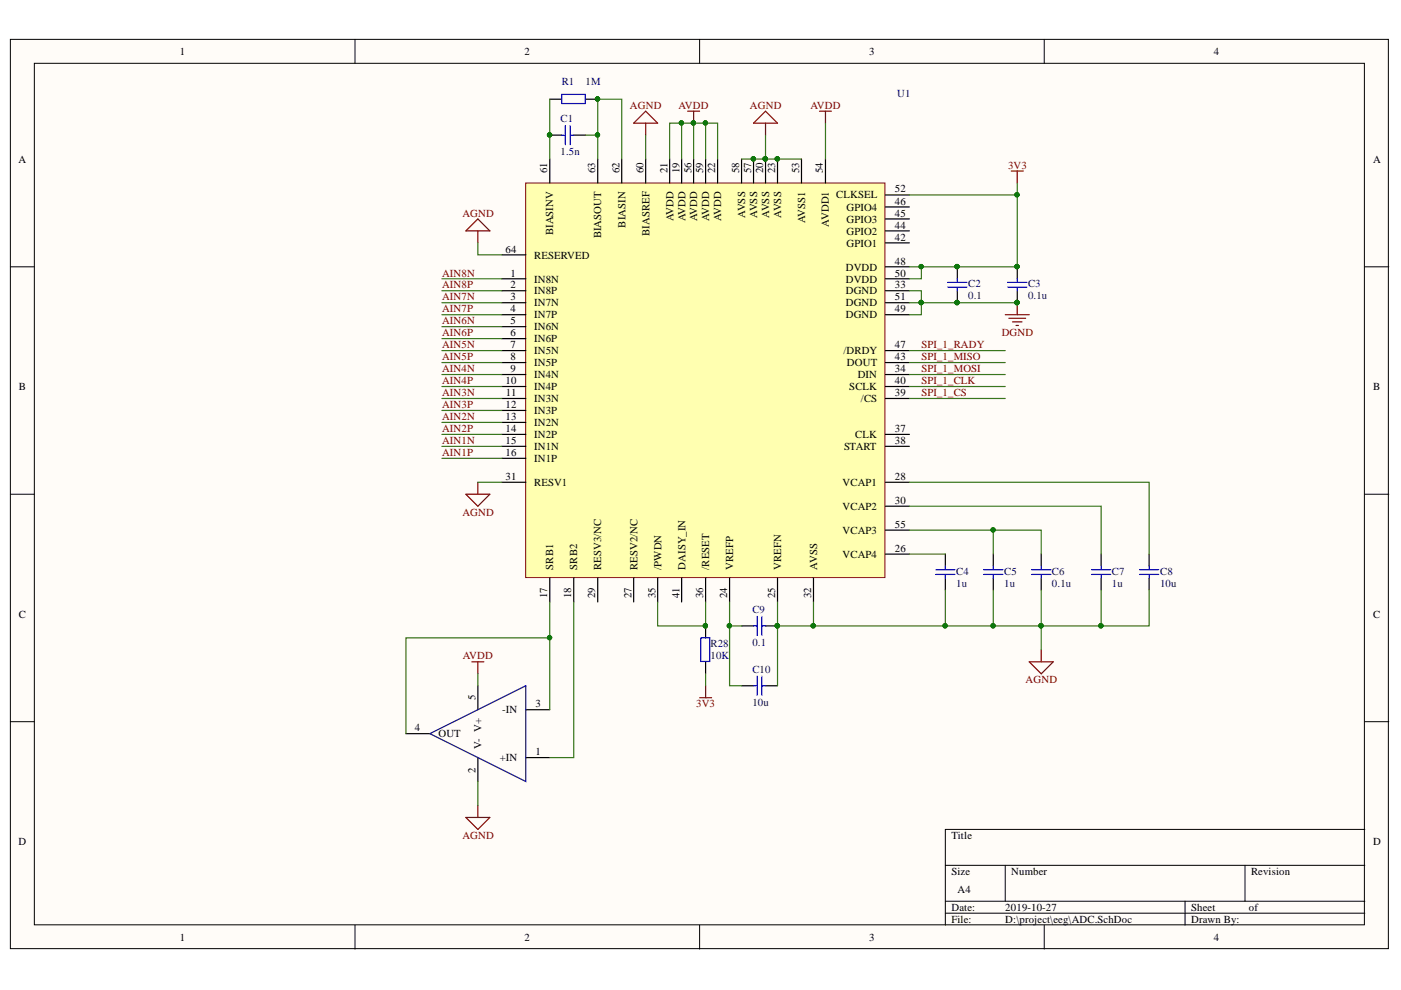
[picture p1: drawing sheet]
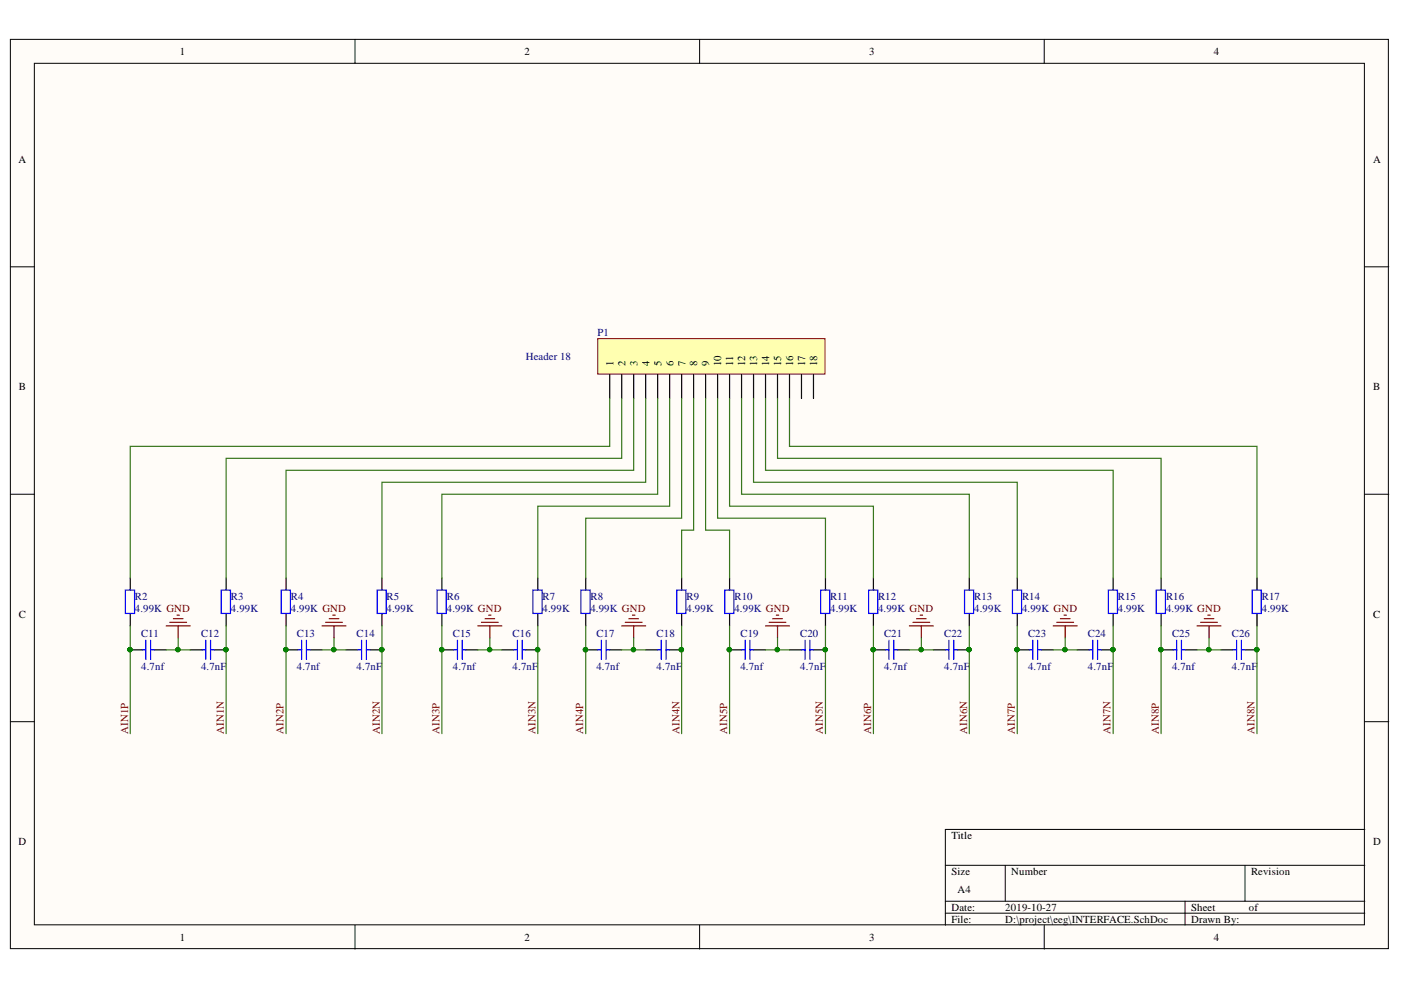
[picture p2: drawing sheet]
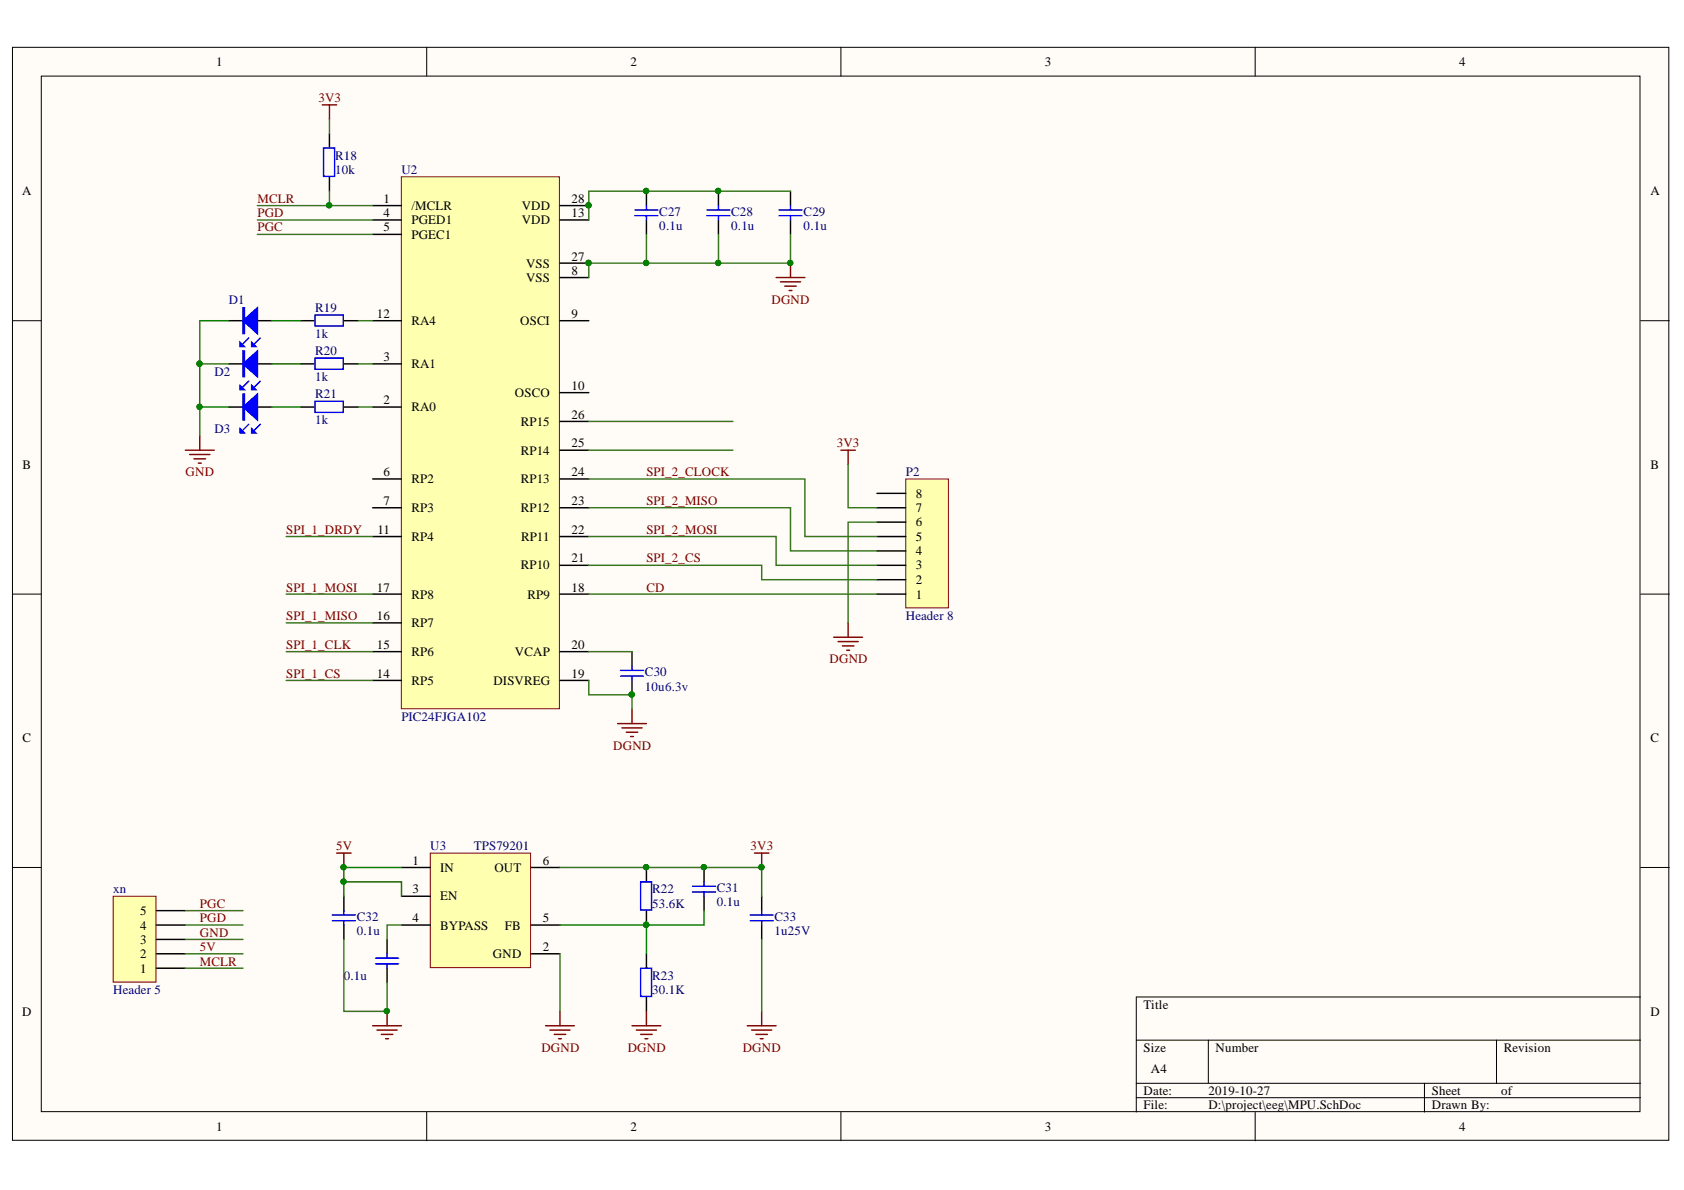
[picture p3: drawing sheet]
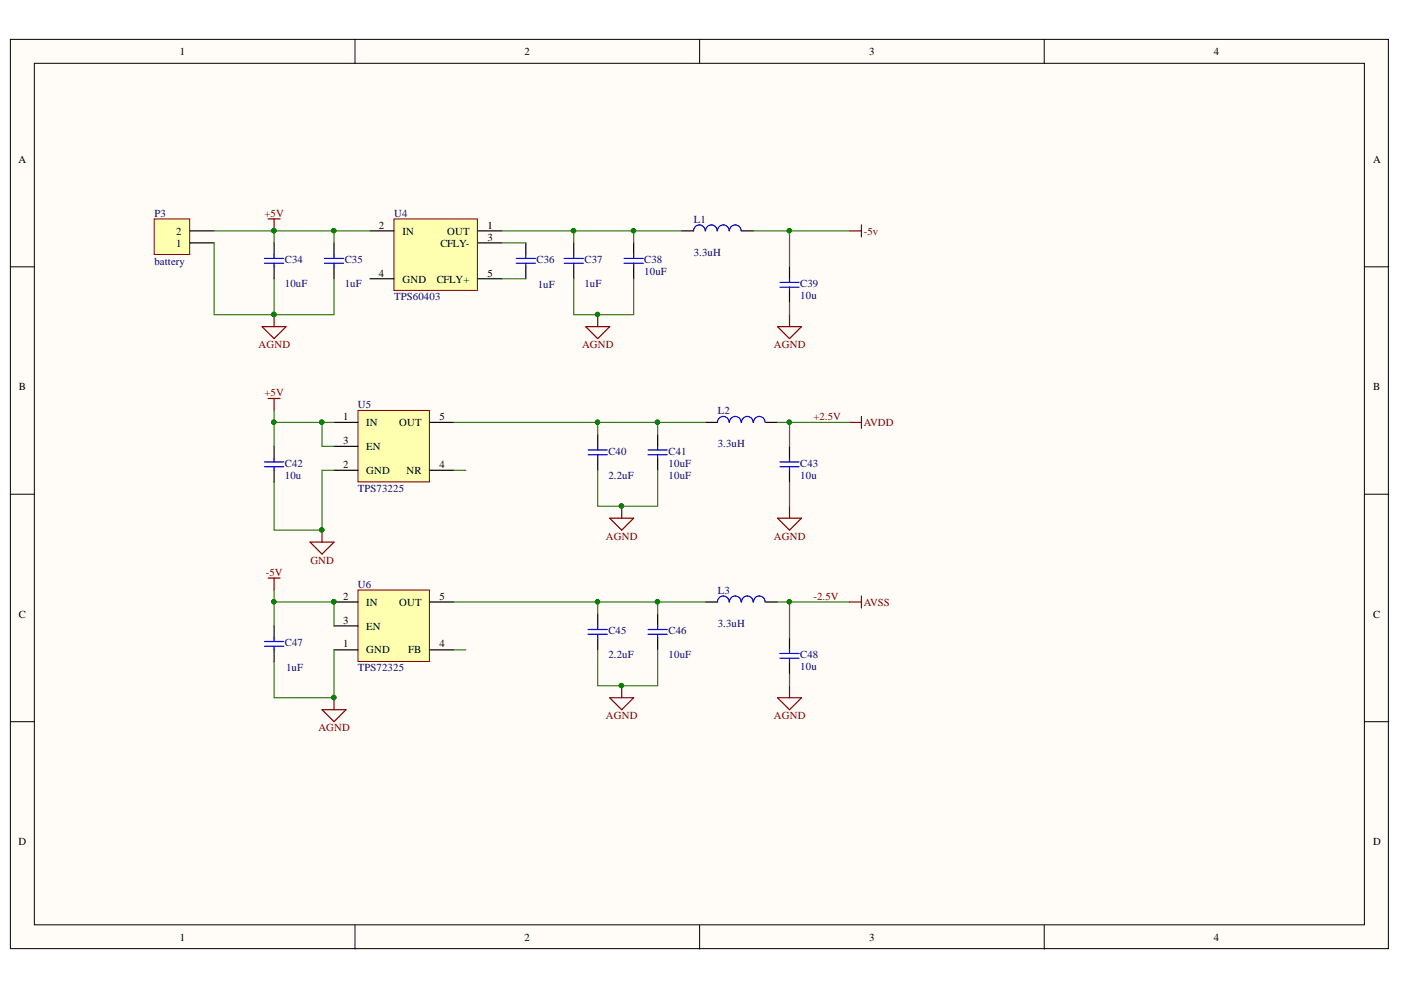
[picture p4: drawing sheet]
# Altium project EEG.PrjPCB
4 sheets, 89 parts. Net scope: global (net labels, ports and power ports of the same name join across sheets).
Sheets:
  ADC.SchDoc
  MPU.SchDoc
  INTERFACE.SchDoc
  Power.SchDoc

## Sheet ADC.SchDoc
size A4

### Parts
(Parts that share a designator on the sheet are numbered #1, #2 ... from top to bottom, then left to right.)
?#1  LTC2054MPS5  [S5]  (value not drawn)
C1  1.5n  [RAD-0.3]
C2  0.1  [CAP-C0603-H0.9mm]
C3  0.1u  [CAP-C0603-H0.9mm]
C4  1u  [CAP-C0603-H0.9mm]
C5  1u  [CAP-C0603-H0.9mm]
C6  0.1u  [CAP-C0603-H0.9mm]
C7  1u  [CAP-C0603-H0.9mm]
C8  10u  [CAP-C0603-H0.9mm]
C9  0.1  [CAP-C0603-H0.9mm]
C10  10u  [CAP-C0603-H0.9mm]
R1  1M  [RES-0805-H0.6mm]
R28  10K  [RES-0805-H0.6mm]
U1  ADS1299  [TQFP-64]  (value not drawn)

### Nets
3V3: C2.1 C2.2 C3.1 C3.2 R28.2 U1.33(DGND) U1.48(DVDD) U1.49(DGND) U1.50(DVDD) U1.51(DGND) U1.52(CLKSEL)  [also labelled DGND]  [project net CD]
AGND: ?#1.2(V-) C4.2 C5.2 C6.2 C7.2 C8.2 C9.1 C10.1 U1.20(AVSS) U1.23(AVSS) U1.25(VREFN) U1.31(RESV1) U1.32(AVSS) U1.53(AVSS1) U1.57(AVSS) U1.58(AVSS) U1.60(BIASREF) U1.64(RESERVED)
AVDD: ?#1.5(V+) U1.19(AVDD) U1.21(AVDD) U1.22(AVDD) U1.54(AVDD1) U1.56(AVDD) U1.59(AVDD)  [project net +2.5V]
AIN1N: U1.15(IN1N)
AIN1P: U1.16(IN1P)
AIN2N: U1.13(IN2N)
AIN2P: U1.14(IN2P)
AIN3N: U1.11(IN3N)
AIN3P: U1.12(IN3P)
AIN4N: U1.9(IN4N)
AIN4P: U1.10(IN4P)
AIN5N: U1.7(IN5N)
AIN5P: U1.8(IN5P)
AIN6N: U1.5(IN6N)
AIN6P: U1.6(IN6P)
AIN7N: U1.3(IN7N)
AIN7P: U1.4(IN7P)
AIN8N: U1.1(IN8N)
AIN8P: U1.2(IN8P)
SPI_1_CLK: U1.40(SCLK)
SPI_1_CS: U1.39(/CS)
SPI_1_MISO: U1.43(DOUT)
SPI_1_MOSI: U1.34(DIN)
SPI_1_RADY: U1.47(/DRDY)
Net?#1_1: ?#1.1(+IN) U1.18(SRB2)
Net?#1_3: ?#1.3(-IN) ?#1.4(OUT) U1.17(SRB1)
NetC1_1: C1.1 R1.2 U1.61(BIASINV)
NetC1_2: C1.2 R1.1 U1.62(BIASIN) U1.63(BIASOUT)
NetC4_1: C4.1 U1.26(VCAP4)
NetC5_1: C5.1 C6.1 U1.55(VCAP3)
NetC7_1: C7.1 U1.30(VCAP2)
NetC8_1: C8.1 U1.28(VCAP1)
NetC9_2: C9.2 C10.2 U1.24(VREFP)
NetR28_1: R28.1 U1.35(/PWDN) U1.36(/RESET)

Not connected (* = marked no-connect by the designer): U1 27(RESV2/NC) 29(RESV3/NC) 37(CLK) 38(START) 41(DAISY_IN) 42(GPIO1) 44(GPIO2) 45(GPIO3) 46(GPIO4)

## Sheet MPU.SchDoc
size A4

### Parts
(Parts that share a designator on the sheet are numbered #1, #2 ... from top to bottom, then left to right.)
?#2  0.1u  [CAP-C0603-H0.9mm]
C27  0.1u  [CAP-C1210-H2.2MM]
C28  0.1u  [CAP-C1210-H2.2MM]
C29  0.1u  [CAP-C1210-H2.2MM]
C30  10u6.3v  [CAP-C1210-H2.2MM]
C31  0.1u  [CAP-C0603-H0.9mm]
C32  0.1u  [CAP-C0603-H0.9mm]
C33  1u25V  [CAP-C1210-H2.2MM]
D1  LED  [LED0603]  (value not drawn)
D2  LED  [LED0603]  (value not drawn)
D3  LED  [LED0603]  (value not drawn)
P2  Header 8  [HDR1X8]
R18  10k  [RES-0805-H0.6mm]
R19  1k  [R0603]
R20  1k  [R0603]
R21  1k  [R0603]
R22  53.6K  [R0603]
R23  30.1K  [R0603]
U2  PIC24FJGA102
U3  TPS79201
xn  Header 5  [HDR1X5]

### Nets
5V: C32.2 U3.1(IN) U3.3(EN) xn.2
CD: C27.1 C27.2 C28.1 C28.2 C29.1 C29.2 C30.1 C30.2 C31.1 C31.2 C33.1 C33.2 P2.1 P2.2 P2.6 P2.7 R18.2 R22.1 R22.2 R23.1 R23.2 U2.8(VSS) U2.13(VDD) U2.18(RP9) U2.19(DISVREG) U2.20(VCAP) U2.21(RP10) U2.27(VSS) U2.28(VDD) U3.2(GND) U3.5(FB) U3.6(OUT) xn.3  [also labelled 3V3, DGND, SPI_2_CS]
GND: ?#2.1 C32.1 D1.K D2.K D3.K
MCLR: R18.1 U2.1(/MCLR) xn.1
PGC: U2.5(PGEC1) xn.5
PGD: U2.4(PGED1) xn.4
SPI_1_CLK: U2.15(RP6)
SPI_1_CS: U2.14(RP5)
SPI_1_DRDY: U2.11(RP4)
SPI_1_MISO: U2.16(RP7)
SPI_1_MOSI: U2.17(RP8)
SPI_2_CLOCK: P2.5 U2.24(RP13)
SPI_2_MISO: P2.4 U2.23(RP12)
SPI_2_MOSI: P2.3 U2.22(RP11)
Net?#2_2: ?#2.2 U3.4(BYPASS)
NetD1_A: D1.A R19.1
NetD2_A: D2.A R20.1
NetD3_A: D3.A R21.1
NetR19_2: R19.2 U2.12(RA4)
NetR20_2: R20.2 U2.3(RA1)
NetR21_2: R21.2 U2.2(RA0)

Not connected (* = marked no-connect by the designer): P2 8; U2 6(RP2) 7(RP3) 9(OSCI) 10(OSCO) 25(RP14) 26(RP15)

## Sheet INTERFACE.SchDoc
size A4

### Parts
C11  4.7nf  [CAP-C0603-H0.9mm]
C12  4.7nF  [CAP-C0603-H0.9mm]
C13  4.7nf  [CAP-C0603-H0.9mm]
C14  4.7nF  [CAP-C0603-H0.9mm]
C15  4.7nf  [CAP-C0603-H0.9mm]
C16  4.7nF  [CAP-C0603-H0.9mm]
C17  4.7nf  [CAP-C0603-H0.9mm]
C18  4.7nF  [CAP-C0603-H0.9mm]
C19  4.7nf  [CAP-C0603-H0.9mm]
C20  4.7nF  [CAP-C0603-H0.9mm]
C21  4.7nf  [CAP-C0603-H0.9mm]
C22  4.7nF  [CAP-C0603-H0.9mm]
C23  4.7nf  [CAP-C0603-H0.9mm]
C24  4.7nF  [CAP-C0603-H0.9mm]
C25  4.7nf  [CAP-C0603-H0.9mm]
C26  4.7nF  [CAP-C0603-H0.9mm]
P1  Header 18  [HDR1X18]
R2  4.99K  [RES-0805-H0.6mm]
R3  4.99K  [RES-0805-H0.6mm]
R4  4.99K  [RES-0805-H0.6mm]
R5  4.99K  [RES-0805-H0.6mm]
R6  4.99K  [RES-0805-H0.6mm]
R7  4.99K  [RES-0805-H0.6mm]
R8  4.99K  [RES-0805-H0.6mm]
R9  4.99K  [RES-0805-H0.6mm]
R10  4.99K  [RES-0805-H0.6mm]
R11  4.99K  [RES-0805-H0.6mm]
R12  4.99K  [RES-0805-H0.6mm]
R13  4.99K  [RES-0805-H0.6mm]
R14  4.99K  [RES-0805-H0.6mm]
R15  4.99K  [RES-0805-H0.6mm]
R16  4.99K  [RES-0805-H0.6mm]
R17  4.99K  [RES-0805-H0.6mm]

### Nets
GND: C11.1 C12.2 C13.1 C14.2 C15.1 C16.2 C17.1 C18.2 C19.1 C20.2 C21.1 C22.2 C23.1 C24.2 C25.1 C26.2
AIN1N: C12.1 R3.1
AIN1P: C11.2 R2.1
AIN2N: C14.1 R5.1
AIN2P: C13.2 R4.1
AIN3N: C16.1 R7.1
AIN3P: C15.2 R6.1
AIN4N: C18.1 R9.1
AIN4P: C17.2 R8.1
AIN5N: C20.1 R11.1
AIN5P: C19.2 R10.1
AIN6N: C22.1 R13.1
AIN6P: C21.2 R12.1
AIN7N: C24.1 R15.1
AIN7P: C23.2 R14.1
AIN8N: C26.1 R17.1
AIN8P: C25.2 R16.1
NetP1_1: P1.1 R2.2
NetP1_2: P1.2 R3.2
NetP1_3: P1.3 R4.2
NetP1_4: P1.4 R5.2
NetP1_5: P1.5 R6.2
NetP1_6: P1.6 R7.2
NetP1_7: P1.7 R8.2
NetP1_8: P1.8 R9.2
NetP1_9: P1.9 R10.2
NetP1_10: P1.10 R11.2
NetP1_11: P1.11 R12.2
NetP1_12: P1.12 R13.2
NetP1_13: P1.13 R14.2
NetP1_14: P1.14 R15.2
NetP1_15: P1.15 R16.2
NetP1_16: P1.16 R17.2

Not connected (* = marked no-connect by the designer): P1 17 18

## Sheet Power.SchDoc
size A4

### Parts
C34  value 10uF  [RAD-0.3]
C35  value 1uF  [RAD-0.3]
C36  value 1uF  [RAD-0.3]
C37  value 1uF  [RAD-0.3]
C38  10uF  [RAD-0.3]
C39  10u  [RAD-0.3]
C40  value 2.2uF  [RAD-0.3]
C41  10uF  [RAD-0.3]
C42  10u  [RAD-0.3]
C43  10u  [RAD-0.3]
C45  value 2.2uF  [RAD-0.3]  (hidden comment: Cap)
C46  value 10uF  [RAD-0.3]  (hidden comment: Cap)
C47  value 1uF  [RAD-0.3]
C48  10u  [RAD-0.3]
L1  value 3.3uH  [0402-A]
L2  value 3.3uH  [0402-A]
L3  value 3.3uH  [0402-A]  (hidden comment: Inductor)
P3  battery  [HDR1X2]
U4  TPS60403
U5  TPS73225
U6  TPS72325

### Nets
+2.5V: C43.2 L2.2  [also labelled AVDD]
+5V: C34.2 C35.2 C42.2 P3.2 U4.2(IN) U5.1(IN) U5.3(EN)
-2.5V: C48.2 L3.2  [also labelled AVSS]
-5V: C39.2 C47.2 L1.2 U6.2(IN) U6.3(EN)
AGND: C34.1 C35.1 C37.1 C38.1 C39.1 C40.1 C41.1 C43.1 C45.1 C46.1 C47.1 C48.1 P3.1 U6.1(GND)
GND: C42.1 U5.2(GND)
NetC36_1: C36.1 U4.5(CFLY+)
NetC36_2: C36.2 U4.3(CFLY-)
NetC37_2: C37.2 C38.2 L1.1 U4.1(OUT)
NetC40_2: C40.2 C41.2 L2.1 U5.5(OUT)
NetC45_2: C45.2 C46.2 L3.1 U6.5(OUT)

Not connected (* = marked no-connect by the designer): U4 4(GND); U5 4(NR); U6 4(FB)

## Nets that join several sheets
+2.5V: ADC (7 pins), Power (C43.2 L2.2)
AGND: ADC (18 pins), Power (14 pins)
CD: ADC (11 pins), MPU (33 pins)
GND: MPU (5 pins), INTERFACE (16 pins), Power (C42.1 U5.2)
AIN1N: ADC (U1.15), INTERFACE (C12.1 R3.1)
AIN1P: ADC (U1.16), INTERFACE (C11.2 R2.1)
AIN2N: ADC (U1.13), INTERFACE (C14.1 R5.1)
AIN2P: ADC (U1.14), INTERFACE (C13.2 R4.1)
AIN3N: ADC (U1.11), INTERFACE (C16.1 R7.1)
AIN3P: ADC (U1.12), INTERFACE (C15.2 R6.1)
AIN4N: ADC (U1.9), INTERFACE (C18.1 R9.1)
AIN4P: ADC (U1.10), INTERFACE (C17.2 R8.1)
AIN5N: ADC (U1.7), INTERFACE (C20.1 R11.1)
AIN5P: ADC (U1.8), INTERFACE (C19.2 R10.1)
AIN6N: ADC (U1.5), INTERFACE (C22.1 R13.1)
AIN6P: ADC (U1.6), INTERFACE (C21.2 R12.1)
AIN7N: ADC (U1.3), INTERFACE (C24.1 R15.1)
AIN7P: ADC (U1.4), INTERFACE (C23.2 R14.1)
AIN8N: ADC (U1.1), INTERFACE (C26.1 R17.1)
AIN8P: ADC (U1.2), INTERFACE (C25.2 R16.1)
SPI_1_CLK: ADC (U1.40), MPU (U2.15)
SPI_1_CS: ADC (U1.39), MPU (U2.14)
SPI_1_MISO: ADC (U1.43), MPU (U2.16)
SPI_1_MOSI: ADC (U1.34), MPU (U2.17)
